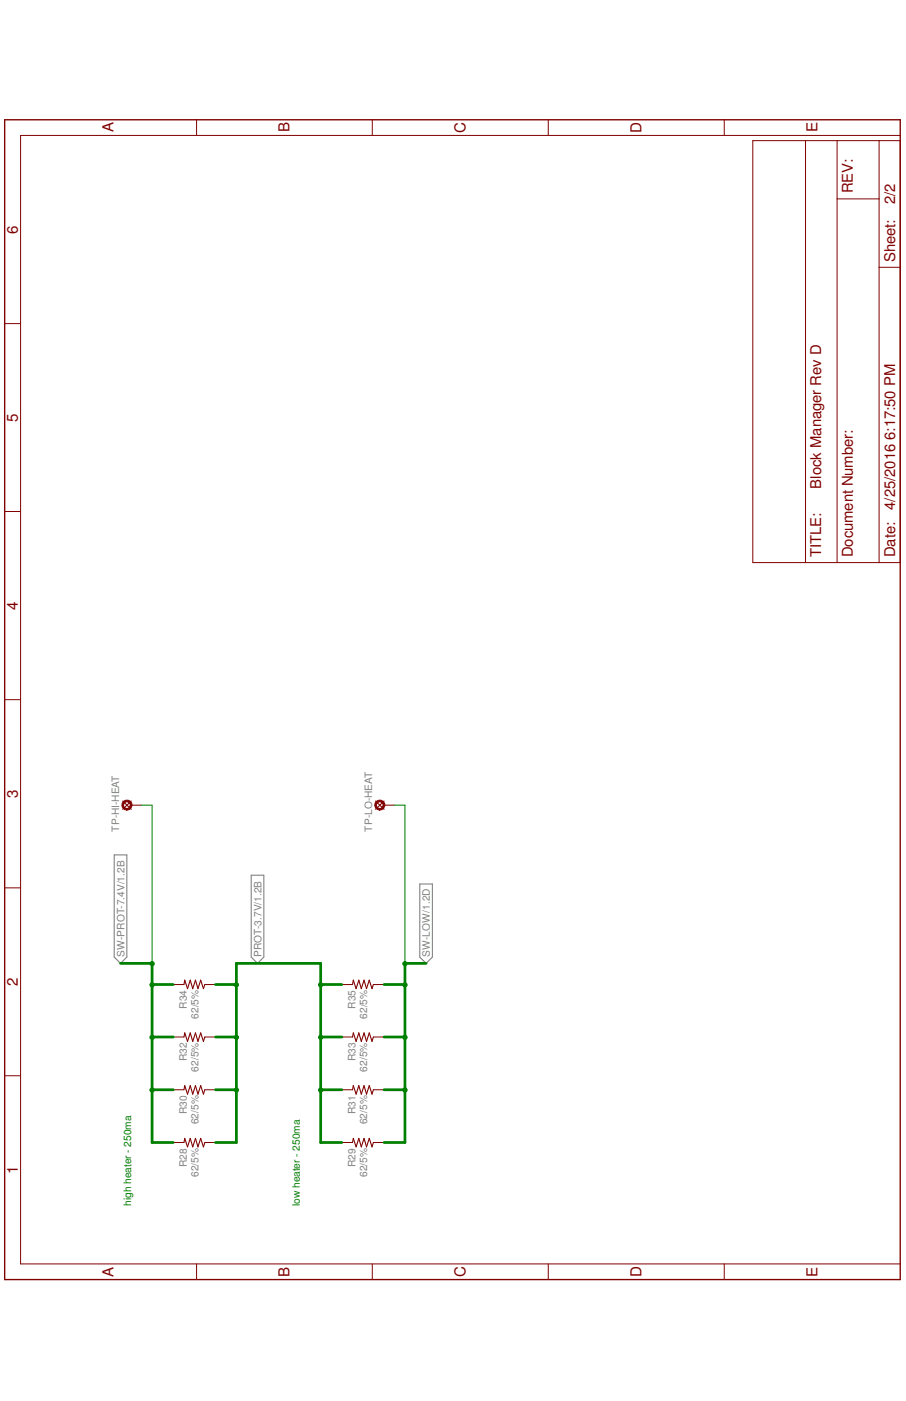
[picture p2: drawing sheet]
<svg xmlns="http://www.w3.org/2000/svg" width="279mm" height="432mm" viewBox="0 0 279 432" stroke-linecap="round" stroke-linejoin="round" font-family="sans-serif">
<path d="M35.2 263.5h3.9v31.5l-1.9 1.9-2-1.9zM77.5 269.7h3.9v25.3l-2 1.9-1.9-1.9zM129.5 272.5h3.8v22.5l-1.9 1.9-1.9-1.9z" fill="none" stroke="#808080" stroke-width=".34"/>
<path d="M1.4 36.9h276.2v357.5h-276.2z" fill="none" stroke="#800000" stroke-width=".42"/>
<g fill="none" stroke="#800000" stroke-width=".31">
<path d="M60.6 36.9v4.8M114.8 36.9v4.8M169.1 36.9v4.8M223.4 36.9v4.8M232.2 43.3h45.4v130.1h-45.4zM248.4 43.3v130.1M258.1 43.3v130.1M271.1 43.3v130.1M277.6 41.7h-271.3v347.9h271.3M258.1 61.3h13M1.4 99.7h4.9M271.1 82.4h6.5"/>
<path d="M1.4 157.6h4.9M1.4 215.6h4.9M1.4 273.6h4.9M53.4 319.6h3.3M53.4 303.4h3.3M63.2 319.6h3.3M63.2 303.4h3.3M105.4 319.6h3.3M105.4 303.4h3.3M115.1 319.6h3.3M115.1 303.4h3.3M1.4 331.6h4.9"/>
<path d="M53.4 335.9h3.3M63.2 335.9h3.3M105.4 335.9h3.3M115.1 335.9h3.3M53.4 352.1h3.3M63.2 352.1h3.3M105.4 352.1h3.3M115.1 352.1h3.3M60.6 389.6v4.8M114.8 389.6v4.8M169.1 389.6v4.8M223.4 389.6v4.8"/>
</g>
<path d="M37.8 246.9l2.7 2.5M40.5 246.9l-2.7 2.5M56.7 319.6l.3-1.3 .8 2.7 .9-2.7 .7 2.7 .9-2.7 .7 2.7 .9-2.7 .8 2.7 .5-1.4M56.7 303.4l.3-1.3 .8 2.6 .9-2.6 .7 2.6 .9-2.6 .7 2.6 .9-2.6 .8 2.6 .5-1.3M108.7 319.6l.3-1.3 .8 2.7 .9-2.7 .7 2.7 .9-2.7 .7 2.7 .9-2.7 .8 2.7 .4-1.4M108.7 303.4l.3-1.3 .8 2.6 .9-2.6 .7 2.6 .9-2.6 .7 2.6 .9-2.6 .8 2.6 .4-1.3M56.7 335.9l.3-1.3 .8 2.6 .9-2.6 .7 2.6 .9-2.6 .7 2.6 .9-2.6 .8 2.6 .5-1.3M108.7 335.9l.3-1.3 .8 2.6 .9-2.6 .7 2.6 .9-2.6 .7 2.6 .9-2.6 .8 2.6 .4-1.3M56.7 352.1l.3-1.2 .8 2.6 .9-2.6 .7 2.6 .9-2.6 .7 2.6 .9-2.6 .8 2.6 .5-1.4M108.7 352.1l.3-1.2 .8 2.6 .9-2.6 .7 2.6 .9-2.6 .7 2.6 .9-2.6 .8 2.6 .4-1.4" fill="none" stroke="#800000" stroke-width=".34"/>
<path d="M38.1 247a1.57 1.57 0 0 1 2.5 .6 1.57 1.57 0 0 1-1.5 2.1v-.5a1.05 1.05 0 0 1-.8-1.5 1.05 1.05 0 0 1 1.7-.3 1.05 1.05 0 0 1-.4 1.7l-.5 .1v.5a1.55 1.55 0 0 1-1.4-1 1.55 1.55 0 0 1 .4-1.7z" fill-rule="evenodd" fill="#800000"/>
<path d="M38.1 247a1.57 1.57 0 0 1 2.5 .6 1.57 1.57 0 0 1-1.5 2.1v-.5a1.05 1.05 0 0 1-.8-1.5 1.05 1.05 0 0 1 1.7-.3 1.05 1.05 0 0 1-.4 1.7l-.5 .1v.5a1.55 1.55 0 0 1-1.4-1 1.55 1.55 0 0 1 .4-1.7zM40.5 248.2h3.2" fill="none" stroke="#800000" stroke-width=".31"/>
<path d="M115.8 246.9l2.6 2.5M118.4 246.9l-2.6 2.5" fill="none" stroke="#800000" stroke-width=".34"/>
<path d="M116.1 247a1.57 1.57 0 0 1 2.5 .6 1.57 1.57 0 0 1-1.5 2.1v-.5a1.05 1.05 0 0 1-.9-1.5 1.05 1.05 0 0 1 1.7-.3 1.05 1.05 0 0 1-.3 1.7l-.5 .1v.5a1.55 1.55 0 0 1-1.4-1 1.55 1.55 0 0 1 .4-1.7z" fill-rule="evenodd" fill="#800000"/>
<path d="M116.1 247a1.57 1.57 0 0 1 2.5 .6 1.57 1.57 0 0 1-1.5 2.1v-.5a1.05 1.05 0 0 1-.9-1.5 1.05 1.05 0 0 1 1.7-.3 1.05 1.05 0 0 1-.3 1.7l-.5 .1v.5a1.55 1.55 0 0 1-1.4-1 1.55 1.55 0 0 1 .4-1.7zM118.4 248.2h3.3" fill="none" stroke="#800000" stroke-width=".31"/>
<path d="M98.9 296.9v55.2h6.5M98.9 303.4h6.5" fill="none" stroke="#008000" stroke-width=".85"/>
<circle cx="98.9" cy="303.5" r=".67" fill="#008000"/>
<circle cx="98.9" cy="303.5" r=".67" fill="none" stroke="#008000" stroke-width=".31"/>
<path d="M98.9 319.6h6.5" fill="none" stroke="#008000" stroke-width=".85"/>
<circle cx="98.9" cy="319.7" r=".67" fill="#008000"/>
<circle cx="98.9" cy="319.7" r=".67" fill="none" stroke="#008000" stroke-width=".31"/>
<path d="M98.9 335.9h6.5" fill="none" stroke="#008000" stroke-width=".85"/>
<circle cx="98.9" cy="336" r=".67" fill="#008000"/>
<circle cx="98.9" cy="336" r=".67" fill="none" stroke="#008000" stroke-width=".31"/>
<path d="M72.9 296.9v55.2h-6.4M66.5 335.9h6.4" fill="none" stroke="#008000" stroke-width=".85"/>
<circle cx="72.9" cy="336" r=".67" fill="#008000"/>
<circle cx="72.9" cy="336" r=".67" fill="none" stroke="#008000" stroke-width=".31"/>
<path d="M66.5 303.4h6.4" fill="none" stroke="#008000" stroke-width=".85"/>
<circle cx="72.9" cy="303.5" r=".67" fill="#008000"/>
<circle cx="72.9" cy="303.5" r=".67" fill="none" stroke="#008000" stroke-width=".31"/>
<path d="M66.5 319.6h6.4" fill="none" stroke="#008000" stroke-width=".85"/>
<circle cx="72.9" cy="319.7" r=".67" fill="#008000"/>
<circle cx="72.9" cy="319.7" r=".67" fill="none" stroke="#008000" stroke-width=".31"/>
<path d="M46.9 296.9v55.2h6.5M72.9 296.9h26M46.9 303.4h6.5" fill="none" stroke="#008000" stroke-width=".85"/>
<circle cx="46.9" cy="303.5" r=".67" fill="#008000"/>
<circle cx="46.9" cy="303.5" r=".67" fill="none" stroke="#008000" stroke-width=".31"/>
<path d="M46.9 319.6h6.5" fill="none" stroke="#008000" stroke-width=".85"/>
<circle cx="46.9" cy="319.7" r=".67" fill="#008000"/>
<circle cx="46.9" cy="319.7" r=".67" fill="none" stroke="#008000" stroke-width=".31"/>
<path d="M46.9 335.9h6.5" fill="none" stroke="#008000" stroke-width=".85"/>
<circle cx="46.9" cy="336" r=".67" fill="#008000"/>
<g fill="none" stroke="#008000" stroke-width=".31">
<path d="M43.7 248.2h3.2v48.7"/>
<circle cx="46.9" cy="336" r=".67"/>
</g>
<path d="M37.2 296.9h9.7" fill="none" stroke="#008000" stroke-width=".85"/>
<circle cx="46.9" cy="297" r=".67" fill="#008000"/>
<circle cx="46.9" cy="297" r=".67" fill="none" stroke="#008000" stroke-width=".31"/>
<path d="M124.9 296.9v55.2h-6.5M118.4 335.9h6.5" fill="none" stroke="#008000" stroke-width=".85"/>
<circle cx="124.9" cy="336" r=".67" fill="#008000"/>
<circle cx="124.9" cy="336" r=".67" fill="none" stroke="#008000" stroke-width=".31"/>
<path d="M118.4 303.4h6.5" fill="none" stroke="#008000" stroke-width=".85"/>
<circle cx="124.9" cy="303.5" r=".67" fill="#008000"/>
<circle cx="124.9" cy="303.5" r=".67" fill="none" stroke="#008000" stroke-width=".31"/>
<path d="M118.4 319.6h6.5" fill="none" stroke="#008000" stroke-width=".85"/>
<circle cx="124.9" cy="319.7" r=".67" fill="#008000"/>
<g fill="none" stroke="#008000" stroke-width=".31">
<path d="M121.7 248.2h3.2v48.7"/>
<circle cx="124.9" cy="319.7" r=".67"/>
</g>
<path d="M124.9 296.9h6.5" fill="none" stroke="#008000" stroke-width=".85"/>
<circle cx="124.9" cy="297" r=".67" fill="#008000"/>
<circle cx="124.9" cy="297" r=".67" fill="none" stroke="#008000" stroke-width=".31"/>
<g font-size="4.7" fill="#800000">
<text x="35.1" y="40.8" transform="rotate(-90 35.1 40.8)">A</text>
<text x="89.3" y="40.8" transform="rotate(-90 89.3 40.8)">B</text>
<text x="143.6" y="41" transform="rotate(-90 143.6 41)">C</text>
<text x="197.9" y="41" transform="rotate(-90 197.9 41)">D</text>
<text x="252.1" y="40.8" transform="rotate(-90 252.1 40.8)">E</text>
<text x="5.5" y="72.1" transform="rotate(-90 5.5 72.1)">6</text>
<text x="5.5" y="130" transform="rotate(-90 5.5 130)">5</text>
<text x="5.5" y="188" transform="rotate(-90 5.5 188)">4</text>
<text x="5.5" y="245.9" transform="rotate(-90 5.5 245.9)">3</text>
<text x="5.5" y="303.9" transform="rotate(-90 5.5 303.9)">2</text>
<text x="5.5" y="361.9" transform="rotate(-90 5.5 361.9)">1</text>
<text x="35.1" y="393.5" transform="rotate(-90 35.1 393.5)">A</text>
<text x="89.3" y="393.5" transform="rotate(-90 89.3 393.5)">B</text>
<text x="143.6" y="393.7" transform="rotate(-90 143.6 393.7)">C</text>
<text x="197.9" y="393.7" transform="rotate(-90 197.9 393.7)">D</text>
<text x="252.1" y="393.5" transform="rotate(-90 252.1 393.5)">E</text>
</g>
<g font-size="4.6" fill="#800000">
<text x="263" y="59.6" transform="rotate(-90 263 59.6)">REV:</text>
<text x="276" y="62.9" transform="rotate(-90 276 62.9)">2/2</text>
<text x="276" y="80.8" transform="rotate(-90 276 80.8)">Sheet:</text>
<text x="253.2" y="150.6" transform="rotate(-90 253.2 150.6)">Block Manager Rev D</text>
<text x="276" y="157.1" transform="rotate(-90 276 157.1)">4/25/2016 6:17:50 PM</text>
<text x="253.2" y="171.8" transform="rotate(-90 253.2 171.8)">TITLE:</text>
<text x="263" y="171.8" transform="rotate(-90 263 171.8)">Document Number:</text>
<text x="276" y="171.8" transform="rotate(-90 276 171.8)">Date:</text>
</g>
<g font-size="3.1" fill="#808080">
<text x="36.7" y="256.3" transform="rotate(-90 36.7 256.3)">TP-HI-HEAT</text>
<text x="114.7" y="256.3" transform="rotate(-90 114.7 256.3)">TP-LO-HEAT</text>
<text x="38.4" y="295" transform="rotate(-90 38.4 295)">SW-PROT-7.4V/1.2B</text>
<text x="80.6" y="295" transform="rotate(-90 80.6 295)">PROT-3.7V/1.2B</text>
<text x="132.6" y="295" transform="rotate(-90 132.6 295)">SW-LOW/1.2D</text>
<text x="57.7" y="310.9" transform="rotate(-90 57.7 310.9)">R34</text>
<text x="109.6" y="310.9" transform="rotate(-90 109.6 310.9)">R35</text>
<text x="61.2" y="314" transform="rotate(-90 61.2 314)">62/5%</text>
<text x="113.2" y="314" transform="rotate(-90 113.2 314)">62/5%</text>
<text x="57.7" y="327.2" transform="rotate(-90 57.7 327.2)">R32</text>
<text x="109.6" y="327.2" transform="rotate(-90 109.6 327.2)">R33</text>
<text x="61.2" y="330.3" transform="rotate(-90 61.2 330.3)">62/5%</text>
<text x="113.2" y="330.3" transform="rotate(-90 113.2 330.3)">62/5%</text>
<text x="57.7" y="343.4" transform="rotate(-90 57.7 343.4)">R30</text>
<text x="61.2" y="346.5" transform="rotate(-90 61.2 346.5)">62/5%</text>
<text x="109.6" y="343.4" transform="rotate(-90 109.6 343.4)">R31</text>
<text x="113.2" y="346.5" transform="rotate(-90 113.2 346.5)">62/5%</text>
<text x="57.7" y="359.7" transform="rotate(-90 57.7 359.7)">R28</text>
<text x="109.6" y="359.7" transform="rotate(-90 109.6 359.7)">R29</text>
<text x="61.2" y="362.8" transform="rotate(-90 61.2 362.8)">62/5%</text>
<text x="113.2" y="362.8" transform="rotate(-90 113.2 362.8)">62/5%</text>
</g>
<g font-size="3.1" fill="#008000">
<text x="40.5" y="371.7" transform="rotate(-90 40.5 371.7)">high heater - 250ma</text>
<text x="92.5" y="371.7" transform="rotate(-90 92.5 371.7)">low heater - 250ma</text>
</g>
</svg>
